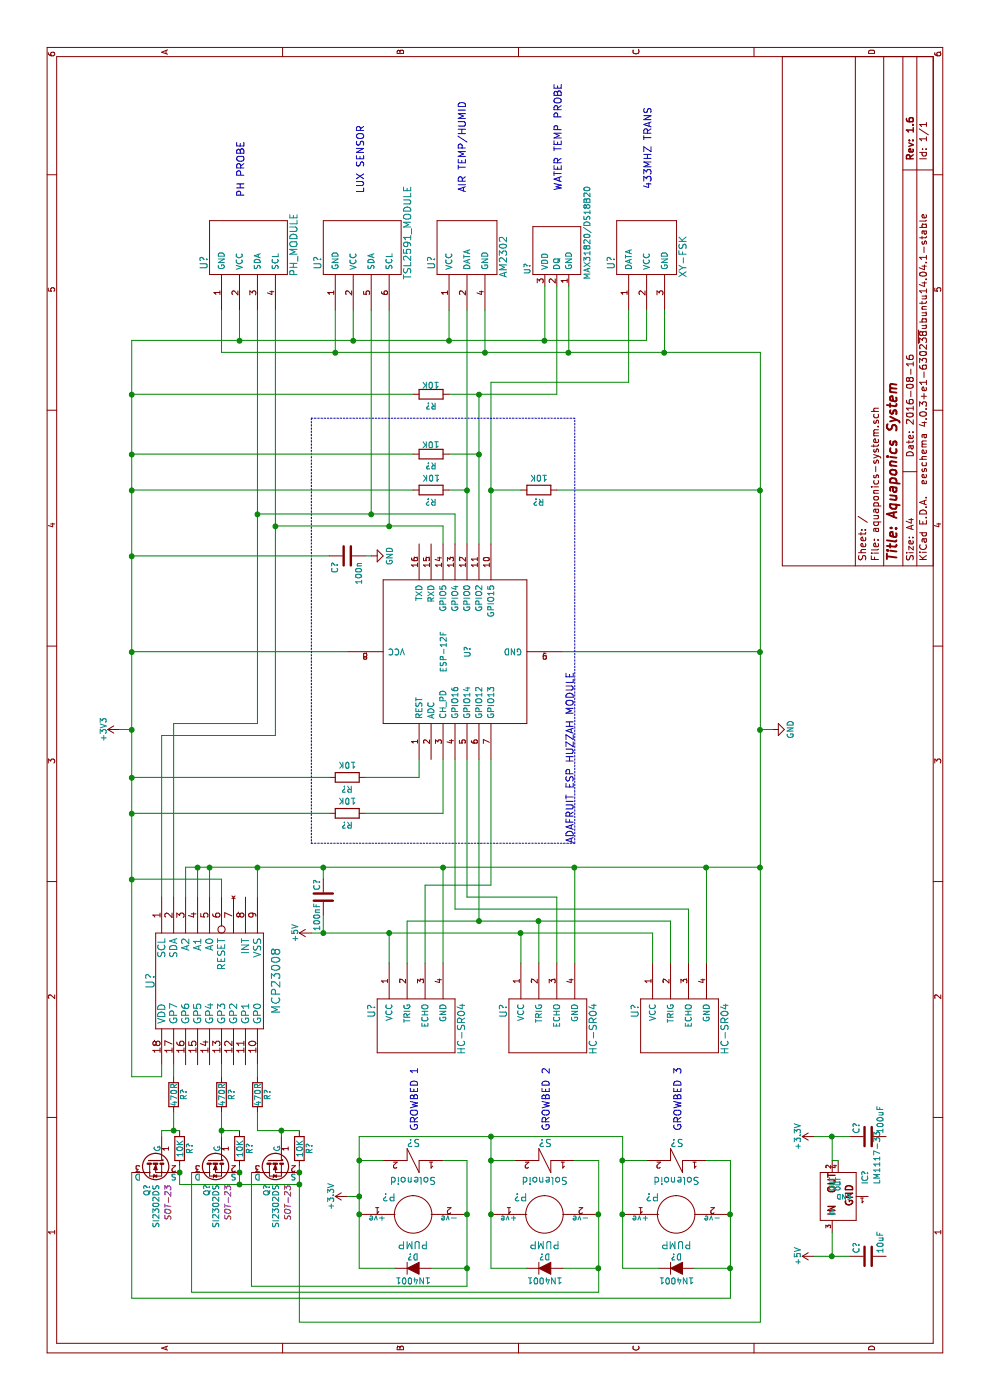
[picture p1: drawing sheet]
EESchema Schematic File Version 2
LIBS:aquaponics-system-rescue
LIBS:power
LIBS:device
LIBS:transistors
LIBS:conn
LIBS:linear
LIBS:regul
LIBS:74xx
LIBS:cmos4000
LIBS:adc-dac
LIBS:memory
LIBS:xilinx
LIBS:microcontrollers
LIBS:dsp
LIBS:microchip
LIBS:analog_switches
LIBS:motorola
LIBS:texas
LIBS:intel
LIBS:audio
LIBS:interface
LIBS:digital-audio
LIBS:philips
LIBS:display
LIBS:cypress
LIBS:siliconi
LIBS:opto
LIBS:atmel
LIBS:contrib
LIBS:valves
LIBS:waterelf
LIBS:aquaponics-system-cache
EELAYER 25 0
EELAYER END
$Descr A4 11693 8268
encoding utf-8
Sheet 1 1
Title "Aquaponics System"
Date "2016-08-16"
Rev "1.6"
Comp ""
Comment1 ""
Comment2 ""
Comment3 ""
Comment4 ""
$EndDescr
$Comp
L MAX31820 U?
U 1 1
P 9600 4650
F 0 "U?" H 9450 4900 50  0000 C CNN
F 1 "MAX31820/DS18B20" H 9750 4400 50  0000 C CNN
F 2 "" H 9600 4650 60  0001 C CNN
F 3 "" H 9600 4650 60  0001 C CNN
	1    9600 4650
	1    0    0    -1  
$EndComp
$Comp
L +3.3V #PWR?
U 1 1
P 2200 6800
F 0 "#PWR?" H 2200 6650 50  0001 C CNN
F 1 "+3.3V" H 2200 6940 50  0000 C CNN
F 2 "" H 2200 6800 60  0001 C CNN
F 3 "" H 2200 6800 60  0001 C CNN
	1    2200 6800
	1    0    0    -1  
$EndComp
$Comp
L C C?
U 1 1
P 2200 7250
F 0 "C?" H 2225 7350 50  0000 L CNN
F 1 "100uF" H 2225 7150 50  0000 L CNN
F 2 "" H 2200 7250 60  0001 C CNN
F 3 "" H 2200 7250 60  0001 C CNN
	1    2200 7250
	1    0    0    -1  
$EndComp
$Comp
L LM1117 IC?
U 1 1
P 1700 6950
F 0 "IC?" H 1800 6650 50  0000 L BNN
F 1 "LM1117-33" H 1800 6550 50  0000 L BNN
F 2 "" H 1700 6950 60  0001 C CNN
F 3 "" H 1700 6950 60  0001 C CNN
	1    1700 6950
	1    0    0    -1  
$EndComp
$Comp
L C C?
U 1 1
P 1200 7250
F 0 "C?" H 1225 7350 50  0000 L CNN
F 1 "10uF" H 1225 7150 50  0000 L CNN
F 2 "" H 1200 7250 60  0001 C CNN
F 3 "" H 1200 7250 60  0001 C CNN
	1    1200 7250
	1    0    0    -1  
$EndComp
$Comp
L +5V #PWR?
U 1 1
P 1200 6800
F 0 "#PWR?" H 1200 6650 50  0001 C CNN
F 1 "+5V" H 1200 6940 50  0000 C CNN
F 2 "" H 1200 6800 60  0001 C CNN
F 3 "" H 1200 6800 60  0001 C CNN
	1    1200 6800
	1    0    0    -1  
$EndComp
$Comp
L C C?
U 1 1
P 4200 2700
F 0 "C?" V 4250 2550 50  0000 L CNN
F 1 "100nF" V 4250 2750 50  0000 L CNN
F 2 "" H 4200 2700 60  0001 C CNN
F 3 "" H 4200 2700 60  0001 C CNN
	1    4200 2700
	0    -1   -1   0   
$EndComp
Text Notes 2250 3500 0    60   ~ 0
GROWBED 1
Text Notes 2250 4600 0    60   ~ 0
GROWBED 2
Text Notes 2250 5700 0    60   ~ 0
GROWBED 3
$Comp
L HC-SR04 U?
U 1 1
P 3100 5600
F 0 "U?" H 2950 5900 60  0000 C CNN
F 1 "HC-SR04" H 3100 5150 60  0000 C CNN
F 2 "" H 3100 5600 60  0001 C CNN
F 3 "" H 3100 5600 60  0001 C CNN
	1    3100 5600
	-1   0    0    -1  
$EndComp
$Comp
L HC-SR04 U?
U 1 1
P 3100 4500
F 0 "U?" H 2950 4800 60  0000 C CNN
F 1 "HC-SR04" H 3100 4050 60  0000 C CNN
F 2 "" H 3100 4500 60  0001 C CNN
F 3 "" H 3100 4500 60  0001 C CNN
	1    3100 4500
	-1   0    0    -1  
$EndComp
$Comp
L PUMP P?
U 1 1
P 1550 5650
F 0 "P?" H 1350 5800 60  0000 C CNN
F 1 "PUMP" H 1550 5400 60  0000 C CNN
F 2 "" H 1550 5650 60  0001 C CNN
F 3 "" H 1550 5650 60  0001 C CNN
	1    1550 5650
	0    1    1    0   
$EndComp
$Comp
L PUMP P?
U 1 1
P 1550 4550
F 0 "P?" H 1350 4700 60  0000 C CNN
F 1 "PUMP" H 1550 4300 60  0000 C CNN
F 2 "" H 1550 4550 60  0001 C CNN
F 3 "" H 1550 4550 60  0001 C CNN
	1    1550 4550
	0    1    1    0   
$EndComp
$Comp
L HC-SR04 U?
U 1 1
P 3100 3400
F 0 "U?" H 2950 3700 60  0000 C CNN
F 1 "HC-SR04" H 3100 2950 60  0000 C CNN
F 2 "" H 3100 3400 60  0001 C CNN
F 3 "" H 3100 3400 60  0001 C CNN
	1    3100 3400
	-1   0    0    -1  
$EndComp
$Comp
L PUMP P?
U 1 1
P 1550 3450
F 0 "P?" H 1350 3600 60  0000 C CNN
F 1 "PUMP" H 1550 3200 60  0000 C CNN
F 2 "" H 1550 3450 60  0001 C CNN
F 3 "" H 1550 3450 60  0001 C CNN
	1    1550 3450
	0    1    1    0   
$EndComp
$Comp
L R R?
U 1 1
P 2100 1500
F 0 "R?" V 2180 1500 50  0000 C CNN
F 1 "10K" V 2100 1500 50  0000 C CNN
F 2 "" H 2100 1500 60  0001 C CNN
F 3 "" H 2100 1500 60  0001 C CNN
	1    2100 1500
	0    1    1    0   
$EndComp
$Comp
L R R?
U 1 1
P 2100 2000
F 0 "R?" V 2180 2000 50  0000 C CNN
F 1 "10K" V 2100 2000 50  0000 C CNN
F 2 "" H 2100 2000 60  0001 C CNN
F 3 "" H 2100 2000 60  0001 C CNN
	1    2100 2000
	0    1    1    0   
$EndComp
$Comp
L R R?
U 1 1
P 2100 2500
F 0 "R?" V 2180 2500 50  0000 C CNN
F 1 "10K" V 2100 2500 50  0000 C CNN
F 2 "" H 2100 2500 60  0001 C CNN
F 3 "" H 2100 2500 60  0001 C CNN
	1    2100 2500
	0    1    1    0   
$EndComp
$Comp
L Si2302DS Q?
U 1 1
P 2000 1800
F 0 "Q?" H 2200 1875 50  0000 L CNN
F 1 "SI2302DS" H 2200 1800 50  0000 L CNN
F 2 "SOT-23" H 2200 1700 50  0000 L CIN
F 3 "" H 2000 1800 60  0001 C CNN
	1    2000 1800
	-1   0    0    -1  
$EndComp
$Comp
L Si2302DS Q?
U 1 1
P 2000 2300
F 0 "Q?" H 2200 2375 50  0000 L CNN
F 1 "SI2302DS" H 2200 2300 50  0000 L CNN
F 2 "SOT-23" H 2200 2200 50  0000 L CIN
F 3 "" H 2000 2300 60  0001 C CNN
	1    2000 2300
	-1   0    0    -1  
$EndComp
$Comp
L Si2302DS Q?
U 1 1
P 2000 1300
F 0 "Q?" H 2200 1375 50  0000 L CNN
F 1 "SI2302DS" H 2200 1300 50  0000 L CNN
F 2 "SOT-23" H 2200 1200 50  0000 L CIN
F 3 "" H 2000 1300 60  0001 C CNN
	1    2000 1300
	-1   0    0    -1  
$EndComp
$Comp
L MCP23008 U?
U 1 1
P 3500 1700
F 0 "U?" H 3500 2150 70  0000 C CNN
F 1 "MCP23008" H 3500 1100 70  0000 C CNN
F 2 "" H 3500 1700 60  0001 C CNN
F 3 "" H 3500 1700 60  0001 C CNN
	1    3500 1700
	-1   0    0    -1  
$EndComp
Text Notes 10650 3050 2    60   ~ 0
LUX SENSOR
$Comp
L pH_MODULE U?
U 1 1
P 9650 2000
F 0 "U?" H 9500 2300 60  0000 C CNN
F 1 "PH_MODULE" H 9650 1550 60  0000 C CNN
F 2 "" H 9650 2000 60  0001 C CNN
F 3 "" H 9650 2000 60  0001 C CNN
	1    9650 2000
	1    0    0    -1  
$EndComp
$Comp
L TSL2591_MODULE U?
U 1 1
P 9650 2950
F 0 "U?" H 9500 3250 60  0000 C CNN
F 1 "TSL2591_MODULE" H 9750 2500 60  0000 C CNN
F 2 "" H 9650 2950 60  0001 C CNN
F 3 "" H 9650 2950 60  0001 C CNN
	1    9650 2950
	1    0    0    -1  
$EndComp
Text Notes 4650 4800 0    60   ~ 0
ADAFRUIT ESP HUZZAH MODULE
Text Notes 10800 5450 2    60   ~ 0
433MHZ TRANS
$Comp
L XY-FSK U?
U 1 1
P 9650 5400
F 0 "U?" H 9500 5700 60  0000 C CNN
F 1 "XY-FSK" H 9550 5100 60  0000 C CNN
F 2 "" H 9650 5400 60  0001 C CNN
F 3 "" H 9650 5400 60  0001 C CNN
	1    9650 5400
	1    0    0    -1  
$EndComp
$Comp
L R R?
U 1 1
P 7900 3600
F 0 "R?" V 7992 3598 50  0000 C CNN
F 1 "10K" V 7816 3604 50  0000 C CNN
F 2 "" H 7900 3600 60  0001 C CNN
F 3 "" H 7900 3600 60  0001 C CNN
	1    7900 3600
	-1   0    0    -1  
$EndComp
Text Notes 10850 3900 2    60   ~ 0
AIR TEMP/HUMID
$Comp
L DHT22/AM2302 U?
U 1 1
P 9650 3900
F 0 "U?" H 9500 4200 60  0000 C CNN
F 1 "AM2302" H 9550 3600 60  0000 C CNN
F 2 "" H 9650 3900 60  0001 C CNN
F 3 "" H 9650 3900 60  0001 C CNN
	1    9650 3900
	1    0    0    -1  
$EndComp
$Comp
L R R?
U 1 1
P 8400 3600
F 0 "R?" V 8492 3598 50  0000 C CNN
F 1 "10K" V 8316 3604 50  0000 C CNN
F 2 "" H 8400 3600 60  0001 C CNN
F 3 "" H 8400 3600 60  0001 C CNN
	1    8400 3600
	-1   0    0    -1  
$EndComp
Text Notes 10050 2050 0    60   ~ 0
PH PROBE
Text Notes 11000 4700 2    60   ~ 0
WATER TEMP PROBE
$Comp
L GND #PWR?
U 1 1
P 5600 6450
F 0 "#PWR?" H 5600 6200 50  0001 C CNN
F 1 "GND" H 5600 6300 50  0000 C CNN
F 2 "" H 5600 6450 60  0001 C CNN
F 3 "" H 5600 6450 60  0001 C CNN
	1    5600 6450
	1    0    0    -1  
$EndComp
$Comp
L +3V3 #PWR?
U 1 1
P 5600 1000
F 0 "#PWR?" H 5600 850 50  0001 C CNN
F 1 "+3V3" H 5600 1140 50  0000 C CNN
F 2 "" H 5600 1000 60  0001 C CNN
F 3 "" H 5600 1000 60  0001 C CNN
	1    5600 1000
	1    0    0    -1  
$EndComp
$Comp
L C C?
U 1 1
P 7050 2900
F 0 "C?" H 7100 2800 50  0000 L CNN
F 1 "100n" H 7100 3000 50  0000 L CNN
F 2 "" H 7050 2900 60  0001 C CNN
F 3 "" H 7050 2900 60  0001 C CNN
	1    7050 2900
	-1   0    0    1   
$EndComp
$Comp
L GND #PWR?
U 1 1
P 7050 3100
F 0 "#PWR?" H 7050 2850 50  0001 C CNN
F 1 "GND" H 7050 2950 50  0000 C CNN
F 2 "" H 7050 3100 60  0001 C CNN
F 3 "" H 7050 3100 60  0001 C CNN
	1    7050 3100
	1    0    0    -1  
$EndComp
$Comp
L R R?
U 1 1
P 7600 4500
F 0 "R?" V 7500 4500 50  0000 C CNN
F 1 "10K" V 7700 4500 50  0000 C CNN
F 2 "" H 7600 4500 60  0001 C CNN
F 3 "" H 7600 4500 60  0001 C CNN
	1    7600 4500
	1    0    0    -1  
$EndComp
$Comp
L R R?
U 1 1
P 7600 3600
F 0 "R?" V 7500 3600 50  0000 C CNN
F 1 "10K" V 7700 3600 50  0000 C CNN
F 2 "" H 7600 3600 60  0001 C CNN
F 3 "" H 7600 3600 60  0001 C CNN
	1    7600 3600
	1    0    0    -1  
$EndComp
$Comp
L R R?
U 1 1
P 5200 2900
F 0 "R?" V 5100 2900 50  0000 C CNN
F 1 "10K" V 5300 2900 50  0000 C CNN
F 2 "" H 5200 2900 60  0001 C CNN
F 3 "" H 5200 2900 60  0001 C CNN
	1    5200 2900
	1    0    0    -1  
$EndComp
$Comp
L R R?
U 1 1
P 4900 2900
F 0 "R?" V 4800 2900 50  0000 C CNN
F 1 "10K" V 5000 2900 50  0000 C CNN
F 2 "" H 4900 2900 60  0001 C CNN
F 3 "" H 4900 2900 60  0001 C CNN
	1    4900 2900
	1    0    0    -1  
$EndComp
$Comp
L ESP-12 U?
U 1 1
P 6250 3800
F 0 "U?" H 6250 3700 50  0000 C CNN
F 1 "ESP-12F" H 6250 3900 50  0000 C CNN
F 2 "" H 6250 3800 60  0001 C CNN
F 3 "" H 6250 3800 60  0001 C CNN
	1    6250 3800
	1    0    0    -1  
$EndComp
$Comp
L +5V #PWR?
U 1 1
P 3900 2600
F 0 "#PWR?" H 3900 2450 50  0001 C CNN
F 1 "+5V" H 3900 2740 50  0000 C CNN
F 2 "" H 3900 2600 50  0000 C CNN
F 3 "" H 3900 2600 50  0000 C CNN
	1    3900 2600
	1    0    0    -1  
$EndComp
$Comp
L R R?
U 1 1
P 2550 2150
F 0 "R?" V 2630 2150 50  0000 C CNN
F 1 "470R" V 2550 2150 50  0000 C CNN
F 2 "" H 2550 2150 60  0001 C CNN
F 3 "" H 2550 2150 60  0001 C CNN
	1    2550 2150
	0    1    1    0   
$EndComp
$Comp
L R R?
U 1 1
P 2550 1450
F 0 "R?" V 2630 1450 50  0000 C CNN
F 1 "470R" V 2550 1450 50  0000 C CNN
F 2 "" H 2550 1450 60  0001 C CNN
F 3 "" H 2550 1450 60  0001 C CNN
	1    2550 1450
	0    1    1    0   
$EndComp
$Comp
L R R?
U 1 1
P 2550 1850
F 0 "R?" V 2630 1850 50  0000 C CNN
F 1 "470R" V 2550 1850 50  0000 C CNN
F 2 "" H 2550 1850 60  0001 C CNN
F 3 "" H 2550 1850 60  0001 C CNN
	1    2550 1850
	0    1    1    0   
$EndComp
$Comp
L +3.3V #PWR?
U 1 1
P 1700 2900
F 0 "#PWR?" H 1700 2750 50  0001 C CNN
F 1 "+3.3V" H 1700 3040 50  0000 C CNN
F 2 "" H 1700 2900 60  0001 C CNN
F 3 "" H 1700 2900 60  0001 C CNN
	1    1700 2900
	1    0    0    -1  
$EndComp
$Comp
L D D?
U 1 1
P 1100 5650
F 0 "D?" H 1100 5750 50  0000 C CNN
F 1 "1N4001" H 1100 5550 50  0000 C CNN
F 2 "" H 1100 5650 50  0000 C CNN
F 3 "" H 1100 5650 50  0000 C CNN
	1    1100 5650
	0    1    1    0   
$EndComp
$Comp
L D D?
U 1 1
P 1100 4550
F 0 "D?" H 1100 4650 50  0000 C CNN
F 1 "1N4001" H 1100 4450 50  0000 C CNN
F 2 "" H 1100 4550 50  0000 C CNN
F 3 "" H 1100 4550 50  0000 C CNN
	1    1100 4550
	0    1    1    0   
$EndComp
$Comp
L D D?
U 1 1
P 1100 3450
F 0 "D?" H 1100 3550 50  0000 C CNN
F 1 "1N4001" H 1100 3350 50  0000 C CNN
F 2 "" H 1100 3450 50  0000 C CNN
F 3 "" H 1100 3450 50  0000 C CNN
	1    1100 3450
	0    1    1    0   
$EndComp
$Comp
L Solenoid S?
U 1 1
P 2000 3450
F 0 "S?" H 1995 3305 60  0000 C CNN
F 1 "Solenoid" H 2000 3620 60  0000 C CNN
F 2 "" H 2000 3450 60  0001 C CNN
F 3 "" H 2000 3450 60  0001 C CNN
	1    2000 3450
	0    -1   -1   0   
$EndComp
$Comp
L Solenoid S?
U 1 1
P 2000 4550
F 0 "S?" H 1995 4405 60  0000 C CNN
F 1 "Solenoid" H 2000 4720 60  0000 C CNN
F 2 "" H 2000 4550 60  0001 C CNN
F 3 "" H 2000 4550 60  0001 C CNN
	1    2000 4550
	0    -1   -1   0   
$EndComp
$Comp
L Solenoid S?
U 1 1
P 2000 5650
F 0 "S?" H 1995 5505 60  0000 C CNN
F 1 "Solenoid" H 2000 5820 60  0000 C CNN
F 2 "" H 2000 5650 60  0001 C CNN
F 3 "" H 2000 5650 60  0001 C CNN
	1    2000 5650
	0    -1   -1   0   
$EndComp
Connection ~ 2000 5200
Wire Wire Line
	2000 5400 2000 5200
Connection ~ 1550 6100
Wire Wire Line
	2000 6100 2000 5900
Connection ~ 1550 5000
Wire Wire Line
	2000 5000 2000 4800
Connection ~ 2000 4100
Wire Wire Line
	2000 4100 2000 4300
Connection ~ 2000 3000
Wire Wire Line
	2000 3200 2000 3000
Connection ~ 1550 3900
Wire Wire Line
	2000 3900 2000 3700
Connection ~ 1900 2500
Connection ~ 1800 2500
Connection ~ 1100 6100
Wire Wire Line
	1100 5800 1100 6100
Connection ~ 1550 5200
Wire Wire Line
	1100 5200 1100 5500
Connection ~ 1100 5000
Wire Wire Line
	1100 4700 1100 5000
Connection ~ 1550 4100
Wire Wire Line
	1100 4400 1100 4100
Connection ~ 1100 3900
Wire Wire Line
	1100 3900 1100 3600
Connection ~ 1550 3000
Wire Wire Line
	1100 3000 1100 3300
Connection ~ 1700 3000
Wire Wire Line
	1700 3000 1700 2900
Wire Wire Line
	650  2500 650  6350
Wire Wire Line
	1900 2500 1900 2500
Wire Wire Line
	2000 3000 2200 3000
Wire Wire Line
	1700 3000 2000 3000
Wire Wire Line
	1550 3000 1700 3000
Wire Wire Line
	1100 3000 1550 3000
Wire Wire Line
	7600 6350 8750 6350
Wire Wire Line
	6250 6350 7600 6350
Wire Wire Line
	5600 6350 6250 6350
Wire Wire Line
	4450 6350 5600 6350
Wire Wire Line
	650  6350 4450 6350
Wire Wire Line
	1550 6100 2000 6100
Wire Wire Line
	1100 6100 1550 6100
Wire Wire Line
	850  6100 1100 6100
Wire Wire Line
	1550 5000 2000 5000
Wire Wire Line
	1100 5000 1550 5000
Wire Wire Line
	900  5000 1100 5000
Connection ~ 2200 4100
Wire Wire Line
	1550 5200 1100 5200
Wire Wire Line
	2000 5200 1550 5200
Wire Wire Line
	2200 5200 2000 5200
Wire Wire Line
	2200 4100 2200 5200
Wire Wire Line
	2200 3000 2200 4100
Wire Wire Line
	2000 4100 2200 4100
Wire Wire Line
	1550 4100 2000 4100
Wire Wire Line
	1100 4100 1550 4100
Wire Wire Line
	1550 3900 2000 3900
Wire Wire Line
	1100 3900 1550 3900
Wire Wire Line
	950  3900 1100 3900
Wire Wire Line
	950  2100 950  3900
Connection ~ 1800 2000
Connection ~ 1900 1500
Connection ~ 1900 2000
Wire Wire Line
	1800 2000 1800 2500
Wire Wire Line
	1800 1500 1800 2000
Connection ~ 2250 1450
Wire Wire Line
	2400 1450 2250 1450
Connection ~ 2250 1850
Wire Wire Line
	2250 1850 2400 1850
Wire Wire Line
	2200 1850 2250 1850
Wire Wire Line
	2250 2000 2250 1850
Wire Wire Line
	2400 2150 2250 2150
Wire Wire Line
	2250 2350 2200 2350
Wire Wire Line
	2250 1450 2250 1500
Wire Wire Line
	2250 1350 2250 1450
Wire Wire Line
	2200 1350 2250 1350
Wire Wire Line
	8400 1100 8850 1100
Wire Wire Line
	7900 1100 8400 1100
Wire Wire Line
	7600 1100 7900 1100
Wire Wire Line
	7050 1100 7600 1100
Wire Wire Line
	6250 1100 7050 1100
Wire Wire Line
	5600 1100 6250 1100
Wire Wire Line
	5200 1100 5600 1100
Wire Wire Line
	4900 1100 5200 1100
Wire Wire Line
	4350 1100 4900 1100
Wire Wire Line
	2700 1100 4350 1100
Wire Wire Line
	850  1100 850  6100
Wire Wire Line
	1900 1100 850  1100
Wire Wire Line
	900  1600 1900 1600
Wire Wire Line
	1900 2100 950  2100
Wire Wire Line
	1900 2000 1950 2000
Wire Wire Line
	1800 2000 1900 2000
Wire Wire Line
	1900 1500 1950 1500
Wire Wire Line
	1800 1500 1900 1500
Wire Wire Line
	1900 2500 1950 2500
Wire Wire Line
	1800 2500 1900 2500
Wire Wire Line
	650  2500 1800 2500
Connection ~ 2250 2350
Connection ~ 4450 2700
Wire Wire Line
	4350 2700 4450 2700
Wire Wire Line
	4050 2700 3900 2700
Wire Wire Line
	4350 1850 4350 1100
Wire Wire Line
	1200 6950 1400 6950
Connection ~ 2200 6950
Wire Wire Line
	2000 6950 2200 6950
Connection ~ 4350 1100
Wire Wire Line
	4200 1850 4350 1850
Wire Wire Line
	2700 1850 2800 1850
Wire Wire Line
	4450 2150 4200 2150
Wire Wire Line
	4450 1750 4200 1750
Wire Wire Line
	4450 1550 4200 1550
Wire Wire Line
	5550 1350 4200 1350
Wire Wire Line
	4900 3700 4900 3050
Wire Wire Line
	7600 1100 7600 3450
Wire Wire Line
	4000 4500 4000 5600
Wire Wire Line
	4000 4000 4000 4500
Wire Wire Line
	4000 3400 4000 4000
Wire Wire Line
	3650 3400 4000 3400
Wire Wire Line
	5600 1100 5600 1000
Wire Wire Line
	4000 5600 3650 5600
Wire Wire Line
	4200 3900 4200 4650
Wire Wire Line
	5350 3900 4200 3900
Wire Wire Line
	4000 4000 5350 4000
Connection ~ 3900 3250
Wire Wire Line
	3900 4350 3650 4350
Wire Wire Line
	1550 3000 1550 3000
Wire Wire Line
	2250 2350 2250 2500
Wire Wire Line
	2250 2150 2250 2350
Connection ~ 4450 1750
Connection ~ 4450 6350
Wire Wire Line
	7400 3100 7400 3800
Wire Wire Line
	7400 2150 7400 3100
Connection ~ 7300 3250
Wire Wire Line
	9100 3250 7300 3250
Connection ~ 8750 5550
Wire Wire Line
	9100 5550 8750 5550
Wire Wire Line
	8500 5250 8500 4100
Connection ~ 8850 4550
Wire Wire Line
	9300 4550 8850 4550
Connection ~ 8750 4050
Wire Wire Line
	8750 4050 9100 4050
Connection ~ 8850 2950
Wire Wire Line
	8850 2950 9100 2950
Connection ~ 8850 2000
Wire Wire Line
	8850 2000 9100 2000
Wire Wire Line
	7600 3900 9100 3900
Wire Wire Line
	7150 3900 7600 3900
Wire Wire Line
	7400 3800 7150 3800
Wire Wire Line
	8750 5550 8750 6350
Wire Wire Line
	8750 4750 8750 5550
Wire Wire Line
	8750 4050 8750 4750
Wire Wire Line
	8750 2800 8750 4050
Wire Wire Line
	8750 1850 8750 2800
Connection ~ 6250 1100
Wire Wire Line
	6250 1100 6250 2900
Connection ~ 8400 1100
Wire Wire Line
	8400 1100 8400 3450
Wire Notes Line
	8200 2600 4650 2600
Connection ~ 5600 6350
Wire Wire Line
	5200 3500 5350 3500
Wire Wire Line
	8850 5400 9100 5400
Wire Wire Line
	8400 4650 9300 4650
Connection ~ 7900 4000
Wire Wire Line
	7900 3750 7900 4000
Wire Wire Line
	6250 6350 6250 4700
Wire Wire Line
	7600 3750 7600 3900
Wire Wire Line
	7600 4350 7600 4100
Wire Wire Line
	7050 3100 7050 3050
Connection ~ 6250 6350
Connection ~ 7600 6350
Wire Wire Line
	7600 6350 7600 4650
Connection ~ 7600 3900
Wire Wire Line
	7900 4000 8400 4000
Wire Wire Line
	7150 4000 7900 4000
Wire Wire Line
	9100 5250 8500 5250
Wire Wire Line
	7600 4100 8500 4100
Wire Wire Line
	7150 4100 7600 4100
Connection ~ 7600 4100
Wire Wire Line
	5350 3700 4900 3700
Wire Wire Line
	5200 1100 5200 2750
Connection ~ 5200 1100
Connection ~ 5600 1100
Wire Wire Line
	5600 6350 5600 6450
Wire Notes Line
	8200 4800 8200 2600
Wire Notes Line
	4650 4800 8200 4800
Wire Notes Line
	4650 4800 4650 2600
Wire Wire Line
	7050 1100 7050 2750
Connection ~ 7050 1100
Wire Wire Line
	4900 1100 4900 2750
Wire Wire Line
	7900 1100 7900 3450
Wire Wire Line
	7300 3700 7150 3700
Wire Wire Line
	9100 1850 8750 1850
Wire Wire Line
	9100 2800 8750 2800
Connection ~ 8750 2800
Wire Wire Line
	8850 3750 9100 3750
Connection ~ 8850 3750
Wire Wire Line
	8750 4750 9300 4750
Connection ~ 8750 4750
Wire Wire Line
	8850 4550 8850 5400
Wire Wire Line
	8850 3750 8850 4550
Wire Wire Line
	8850 2950 8850 3750
Wire Wire Line
	8850 2000 8850 2950
Wire Wire Line
	8850 1100 8850 2000
Wire Wire Line
	9100 3100 7400 3100
Connection ~ 7400 3100
Connection ~ 4900 1100
Wire Wire Line
	7400 2150 9100 2150
Wire Wire Line
	5650 2150 7400 2150
Wire Wire Line
	5650 1450 5650 2150
Connection ~ 7400 2150
Wire Wire Line
	7300 3250 7300 3700
Wire Wire Line
	7300 2300 7300 3250
Wire Wire Line
	7300 2300 9100 2300
Wire Wire Line
	5550 2300 7300 2300
Wire Wire Line
	5550 2300 5550 1350
Connection ~ 7300 2300
Connection ~ 4450 1650
Wire Wire Line
	4450 4800 3650 4800
Connection ~ 4450 4800
Connection ~ 4450 2150
Wire Wire Line
	4450 3700 3650 3700
Connection ~ 4450 3700
Wire Wire Line
	4450 5900 3650 5900
Connection ~ 4450 5900
Wire Wire Line
	3900 3250 3650 3250
Wire Wire Line
	3900 5450 3650 5450
Connection ~ 3900 4350
Connection ~ 4000 4000
Wire Wire Line
	4300 4100 5350 4100
Wire Wire Line
	4300 3550 4300 4100
Wire Wire Line
	3650 3550 4300 3550
Wire Wire Line
	4100 5750 3650 5750
Wire Wire Line
	4100 3800 4100 5750
Wire Wire Line
	5350 3800 4100 3800
Wire Wire Line
	3650 4650 4200 4650
Wire Wire Line
	4000 4500 3650 4500
Connection ~ 4000 4500
Wire Wire Line
	4450 5900 4450 6350
Wire Wire Line
	4450 4800 4450 5900
Wire Wire Line
	4450 3700 4450 4800
Wire Wire Line
	4450 2700 4450 3700
Wire Wire Line
	4450 2150 4450 2700
Wire Wire Line
	4450 1750 4450 2150
Wire Wire Line
	4450 1650 4450 1750
Wire Wire Line
	4450 1550 4450 1650
Wire Wire Line
	8400 4000 8400 4650
Wire Wire Line
	8400 3750 8400 4000
Connection ~ 8400 4000
Wire Wire Line
	900  1600 900  5000
Connection ~ 7900 1100
Connection ~ 7600 1100
Wire Wire Line
	5200 3050 5200 3500
Wire Wire Line
	4200 1450 5650 1450
Wire Wire Line
	4450 1650 4200 1650
Connection ~ 3900 2700
Wire Wire Line
	2800 1450 2700 1450
Wire Wire Line
	2800 2150 2700 2150
Wire Wire Line
	3900 4350 3900 5450
Wire Wire Line
	3900 3250 3900 4350
Wire Wire Line
	3900 2700 3900 3250
Wire Wire Line
	3900 2600 3900 2700
Wire Wire Line
	2700 1350 2700 1100
Wire Wire Line
	2800 1350 2700 1350
Wire Wire Line
	2200 6950 2200 7100
Wire Wire Line
	2200 6800 2200 6950
Wire Wire Line
	2000 7000 2000 6950
Wire Wire Line
	1200 6950 1200 7100
Wire Wire Line
	1200 6800 1200 6950
Connection ~ 1200 6950
$EndSCHEMATC
